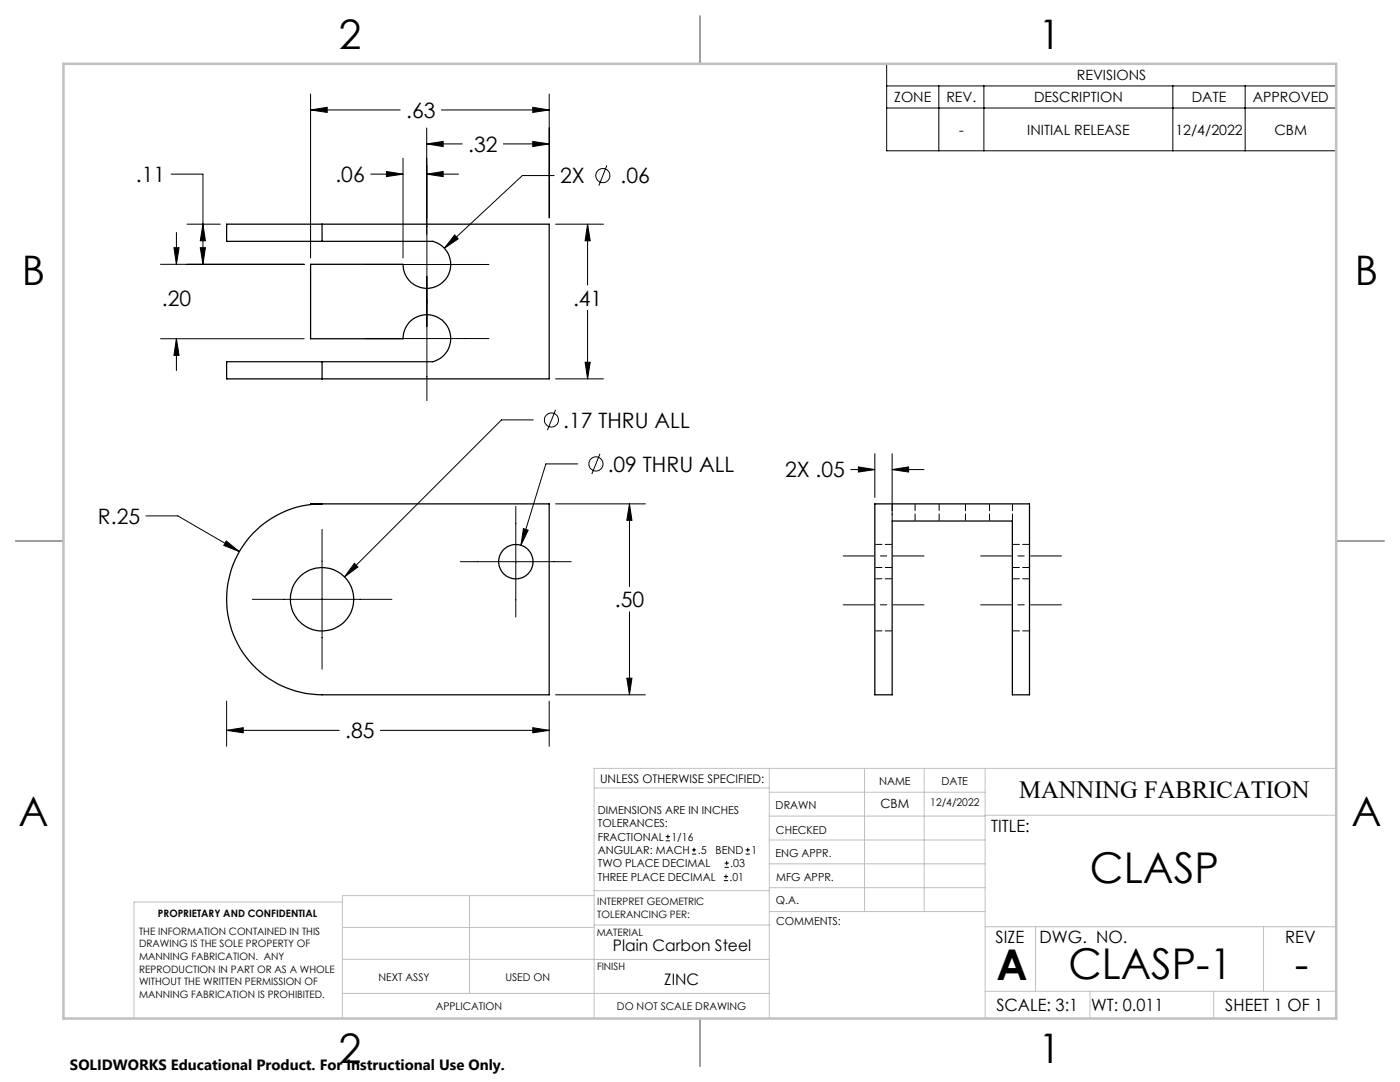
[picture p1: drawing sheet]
<svg xmlns="http://www.w3.org/2000/svg" width="279mm" height="216mm" viewBox="0 0 279 216" stroke-linecap="round" stroke-linejoin="round" font-family="sans-serif">
<g fill="none" stroke="#000" stroke-width=".25">
<path d="M139.7 3.2v9.5M64.3 44.7h-19.1v3.5h19.1M64.3 48.2h22.1a4.8 4.8 0 0 1 3.5 5.4 4.8 4.8 0 0 1-5.1 3.9 4.8 4.8 0 0 1-4.4-4.8h-18.4v14.9h18.4a4.8 4.8 0 0 1 4.4-4.8 4.8 4.8 0 0 1 5.1 4 4.8 4.8 0 0 1-3.5 5.4h-22.1M64.3 44.7h45.3v30.9h-45.3M64.3 44.7v3.5M64.3 72.2h-19.1v3.4h19.1M64.3 72.2v3.4M3.1 107.9h9.6M64.3 100.5a19.1 19.1 0 0 0-19.1 19.1 19.1 19.1 0 0 0 19.1 19h45.3v-38.1h-47.6v.2M174.6 100.5h30.9v38.1h-3.5v-34.6h-24v34.6h-3.4zM266.7 107.9h9.5M139.7 203.2v9.6"/>
<circle cx="64.3" cy="119.6" r="6.3"/>
<circle cx="102.9" cy="112.1" r="3.4"/>
</g>
<g fill="none" stroke="#000" stroke-width=".2" stroke-dasharray="1.3 .6" stroke-dashoffset="-.1">
<path d="M174.6 115.5h3.5M178.1 103.9v-3.4M178.1 108.6h-3.5M178.1 113.2h-3.5M182.6 100.5v3.4M187.4 103.9v-3.4M192.7 100.5v3.4M197.5 100.5v3.4M202.1 100.5v3.4M202.1 115.5h3.4M205.5 108.6h-3.4M205.5 113.2h-3.4"/>
<path d="M174.6 125.9h3.5M202.1 125.9h3.4"/>
</g>
<g fill="none" stroke="#000" stroke-width=".2">
<path d="M62 18.8v32.7M109.6 18.8v24.7M177 12.7h89.7v17.4h-89.7zM177 17.1h89.7M187.4 17.1v13M196.4 17.1v13M234.1 17.1v13M248.5 17.1v13M34.1 34.7h6.4v18M62 21.9l3.3-.5v1zM62 21.9h17.9M74 34.7h6.4"/>
<path d="M77.1 34.2l3.3 .5-3.3 .5zM80.4 31.6v19.9M85.2 28.7l3.2-.5v1zM85.2 34.7l3.2-.5v1zM85.2 25.5v21.2M85.2 28.7h7.1M85.2 34.7h6.3M85.2 33v46.9M88.1 21.9h21.5M100.4 28.7h9.2M106.3 28.2l3.3 .5-3.3 .5zM106.3 21.4l3.3 .5-3.3 .5z"/>
<path d="M110.6 35h-6.4l-15.5 14.5M121.1 33l-1.6 4M177 21.6h89.7M32 52.7h28.7M34.7 49.4h1l-.5 3.3zM35.2 46.4v6.3M37.3 44.7h6.7M40 49.4h1l-.5 3.3zM40.5 44.7l.5 3.3h-1zM72.8 52.8h24.8M90.7 46.9l.7 .8-2.7 1.8zM110.9 44.7h9.5"/>
<path d="M117.3 44.7l.5 3.3h-1zM117.3 44.7v12.2M32 67.6h28.7M35.2 67.6l.5 3.3h-1zM35.2 67.6v6.3M72.8 67.6h24.8M110.9 75.6h9.5M116.8 72.3h1l-.5 3.3zM117.3 61.9v13.7M106.4 83.8h-6.3l-31.3 31.3M110.9 81.8l-1.6 4M115.3 92.6h-6.4l-4.9 16.2"/>
<path d="M119.7 90.6l-1.6 4M169.8 93.7h4.8M171.3 93.2l3.3 .5-3.3 .5zM174.6 90.5v8.8M178 93.7l3.3-.5v1zM178 90.5v12.2M178 93.7h6.4M29.1 102.9h6.4l12.3 7.2M45.2 108l2.6 2.1-3.1-1.3zM50.3 119.6h27.9M64.3 105.6v27.9M70.7 112.4l.7 .7-2.6 2z"/>
<path d="M91.9 112.1h22.1M102.9 101v22.1M104.5 105.5l.9 .3-1.4 3zM110.9 100.5h17.9M125.6 100.5l.5 3.3h-1zM125.6 100.5v16.6M45.2 139.9v9M109.6 139.9v9M110.9 138.6h17.9M125.1 135.3h1l-.5 3.3zM125.6 122.1v16.5M45.2 145.7l3.3-.5v1z"/>
<path d="M45.2 145.7h22.5M75.9 145.7h33.7M106.3 145.2l3.3 .5-3.3 .5zM132.9 167.8h.8M132.9 166.9h.8M133.3 166.5v.9M138.1 170.4h.8M138.1 169.6h.8M138.5 169.2v.8M144.5 175.7h.8M144.5 174.9h.8M144.6 173.1h.9"/>
<path d="M144.6 172.2h.9M144.9 174.5v.8M145 171.8v.8M148.8 170.4h.8M148.8 169.6h.8M149.2 169.2v.8"/>
<circle cx="120.3" cy="35" r="1.4"/>
<circle cx="110.1" cy="83.8" r="1.41"/>
<circle cx="118.9" cy="92.6" r="1.4"/>
</g>
<path d="M184.4 110.9h-16.1M211.8 110.9h-16.1M168.3 120.7h16.1M195.7 120.7h16.1" fill="none" stroke="#000" stroke-width=".2" stroke-dasharray="15.2 1.3 1.3 1.3" stroke-dashoffset="9.1"/>
<g fill="none" stroke="#c0c0c0" stroke-width=".2">
<path d="M118.6 157.2h34.9M153.5 153.3v49.9M153.5 158.1h43.1M172.5 153.3v28.6M184.4 153.3v28.6M196.6 153.3v49.9M266.7 153.3h-148.1v49.9M68.3 180h-41.6v23.2M93.7 178.7v19.5M118.6 178.7h-50.3v24.5M118.6 177.7h35M153.5 167.6h43.1"/>
<path d="M153.5 162.8h43.1M153.5 172.4h43.1M153.5 177.1h43.1M196.6 162.7h70.1M68.3 198.2h85.2M68.3 191.4l85.2 .1M68.3 185.1h50.3M118.6 184.6h35M153.6 181.9h43M196.6 197.8h70.1M196.6 184.9h70.1M206.7 184.9v12.9"/>
<path d="M217.5 197.8v5.4M242.2 197.8v5.4M252.2 184.9v12.9"/>
</g>
<path d="M139.7 3.2v9.5M3.1 107.9h9.6M266.7 107.9h9.5M139.7 203.2v9.6" fill="none" stroke="#c0c0c0" stroke-width=".25"/>
<path d="M12.7 12.7h254v190.5h-254z" fill="none" stroke="#c0c0c0" stroke-width=".5"/>
<path d="M106.3 145.2l3.3 .5-3.3 .5zM45.2 145.7l3.3-.5v1zM125.6 100.5l.5 3.3h-1zM125.1 135.3h1l-.5 3.3zM104.5 105.5l-.5 3.3 1.4-3zM45.2 108l-.5 .8 3.1 1.3zM70.7 112.4l-1.9 2.7 2.6-2zM85.2 28.7l3.2-.5v1zM106.3 28.2l3.3 .5-3.3 .5zM117.3 44.7l.5 3.3h-1zM116.8 72.3h1l-.5 3.3zM34.7 49.4h1l-.5 3.3zM35.2 67.6l.5 3.3h-1zM106.3 21.4l3.3 .5-3.3 .5zM62 21.9l3.3-.5v1zM90.7 46.9l-2 2.6 2.7-1.8zM85.2 34.7l3.2-.5v1zM77.1 34.2l3.3 .5-3.3 .5zM40.5 44.7l.5 3.3h-1zM40 49.4h1l-.5 3.3zM178 93.7l3.3-.5v1zM171.3 93.2l3.3 .5-3.3 .5z" fill="#000"/>
<g font-size="8.5">
<text x="217.5" y="176.2">CLASP</text>
<text x="198.9" y="195.5">A</text>
<text x="213.2" y="195.4">CLASP-1</text>
<text x="258.4" y="195.4">-</text>
</g>
<g font-size="8.1">
<text x="67.6" y="9.7">2</text>
<text x="207.3" y="9.7">1</text>
<text x="4.4" y="57">B</text>
<text x="270.4" y="57">B</text>
<text x="3.7" y="164.9">A</text>
<text x="269.7" y="164.9">A</text>
<text x="67.6" y="212.2">2</text>
<text x="207.3" y="212.2">1</text>
</g>
<text font-size="4.9" x="203.4" y="159.3">MANNING FABRICATION</text>
<g font-size="4.2">
<text x="81.1" y="23.5">.63</text>
<text x="93.4" y="30.3">.32</text>
<text x="27.1" y="36.3">.11</text>
<text x="66.9" y="36.3">.06</text>
<text x="111.8" y="36.6">2X</text>
<text x="123.8" y="36.6">.06</text>
<text x="32.3" y="61">.20</text>
<text x="114.4" y="61">.41</text>
<text x="112.4" y="85.3">.17 THRU ALL</text>
<text x="121.3" y="94.1">.09 THRU ALL</text>
<text x="156.7" y="95.3">2X .05</text>
<text x="19.5" y="104.5">R.25</text>
<text x="122.7" y="121.1">.50</text>
<text x="68.9" y="147.3">.85</text>
</g>
<g font-size="3.4">
<text x="197.8" y="166">TITLE:</text>
<text x="198.7" y="188.1">SIZE</text>
<text x="207.5" y="188.1">DWG. NO.</text>
<text x="256.5" y="188.2">REV</text>
<text x="198.8" y="201.7">SCALE: 3:1</text>
<text x="217.7" y="201.8">WT: 0.011</text>
<text x="244.5" y="201.7">SHEET 1 OF 1</text>
</g>
<g font-size="3.2">
<text x="122.3" y="189.8">Plain Carbon Steel</text>
<text x="132.6" y="196.6">ZINC</text>
</g>
<text font-size="3" x="14" y="213.5">SOLIDWORKS Educational Product. For Instructional Use Only.</text>
<g font-size="2.8">
<text x="214.9" y="16">REVISIONS</text>
<text x="178.5" y="20.4">ZONE</text>
<text x="188.9" y="20.4">REV.</text>
<text x="206.4" y="20.4">DESCRIPTION</text>
<text x="237.8" y="20.4">DATE</text>
<text x="250" y="20.4">APPROVED</text>
<text x="191.4" y="26.9">-</text>
<text x="205" y="26.9">INITIAL RELEASE</text>
<text x="234.6" y="26.9">12/4/2022</text>
<text x="254.4" y="26.9">CBM</text>
</g>
<text font-size="2.5" x="175.7" y="161.3">CBM</text>
<text font-size="2.4" x="119.8" y="156.2">UNLESS OTHERWISE SPECIFIED:</text>
<g font-size="2.2">
<text x="154.8" y="161.4">DRAWN</text>
<text x="175.4" y="156.6">NAME</text>
<text x="187.9" y="156.7">DATE</text>
<text x="119.3" y="162.4">DIMENSIONS ARE IN INCHES</text>
<text x="119.3" y="165.1">TOLERANCES:</text>
<text x="119.3" y="167.8">FRACTIONAL</text>
<text x="134" y="167.8">1/16</text>
<text x="154.9" y="166.3">CHECKED</text>
<text x="119.3" y="173.1">TWO PLACE DECIMAL</text>
<text x="119.3" y="170.4">ANGULAR: MACH</text>
<text x="139.2" y="170.4">.5</text>
<text x="142.8" y="170.4">BEND</text>
<text x="145.8" y="173.1">.03</text>
<text x="150" y="170.4">1</text>
<text x="154.8" y="171">ENG APPR.</text>
<text x="119.3" y="175.7">THREE PLACE DECIMAL</text>
<text x="145.6" y="175.7">.01</text>
<text x="154.9" y="175.7">MFG APPR.</text>
<text x="154.9" y="180.4">Q.A.</text>
<text x="154.9" y="184.6">COMMENTS:</text>
</g>
<g font-size="2.1">
<text x="185.7" y="160.7">12/4/2022</text>
<text x="75.5" y="195.7">NEXT ASSY</text>
<text x="100.9" y="195.7">USED ON</text>
<text x="86.9" y="201.5">APPLICATION</text>
<text x="123.1" y="201.6">DO NOT SCALE DRAWING</text>
</g>
<g font-size="2">
<text x="31.5" y="182.9">PROPRIETARY AND CONFIDENTIAL</text>
<text x="119.2" y="180.6">INTERPRET GEOMETRIC</text>
<text x="119.2" y="183.1">TOLERANCING PER:</text>
<text x="27.8" y="186.5">THE INFORMATION CONTAINED IN THIS</text>
<text x="27.8" y="189">DRAWING IS THE SOLE PROPERTY OF</text>
<text x="27.8" y="191.6">MANNING FABRICATION. ANY</text>
<text x="119.1" y="186.7">MATERIAL</text>
<text x="27.8" y="194.1">REPRODUCTION IN PART OR AS A WHOLE</text>
<text x="27.8" y="196.6">WITHOUT THE WRITTEN PERMISSION OF</text>
<text x="119.1" y="193.5">FINISH</text>
<text x="27.8" y="199.1">MANNING FABRICATION IS PROHIBITED.</text>
</g>
</svg>
